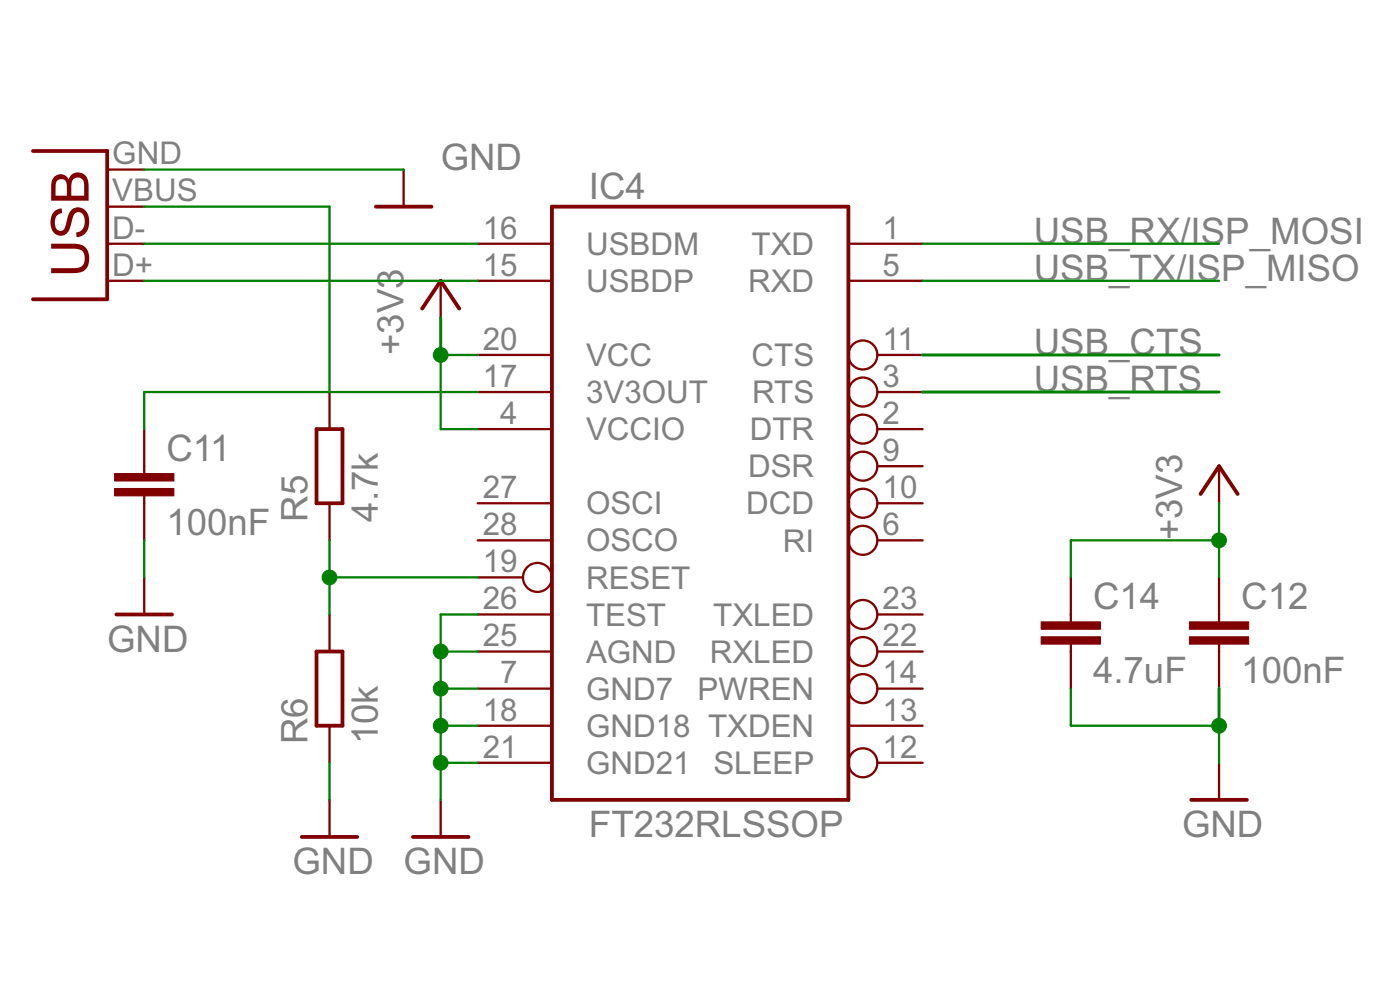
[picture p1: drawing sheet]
<svg xmlns="http://www.w3.org/2000/svg" width="297mm" height="210mm" viewBox="0 0 297 210" stroke-linecap="round" stroke-linejoin="round" font-family="sans-serif">
<g fill="#800000" stroke="#800000" stroke-width=".8">
<path d="M7 63.4h15.7z"/>
<path d="M22.7 32v31.4z"/>
<path d="M7 32h15.7z"/>
<path d="M117 43.8h62.8z"/>
<path d="M179.8 43.8v125.6z"/>
<path d="M117 169.4h62.8z"/>
<path d="M117 43.8v125.6z"/>
<path d="M87.5 177.3h11.8z"/>
<path d="M72.6 90.9v15.7z"/>
<path d="M67.1 90.9v15.7z"/>
<path d="M67.1 90.9h5.5z"/>
<path d="M67.1 106.6h5.5z"/>
<path d="M72.6 138v15.7z"/>
<path d="M67.1 138v15.7z"/>
<path d="M67.1 138h5.5z"/>
<path d="M67.1 153.7h5.5z"/>
<path d="M63.9 177.3h11.8z"/>
<path d="M79.7 43.8h11.7z"/>
<path d="M24.7 130.2h11.7z"/>
<path d="M252.5 169.4h11.7z"/>
<path d="M93.4 59.5l3.9 5.9z"/>
<path d="M93.4 59.5l-3.9 5.9z"/>
<path d="M258.3 98.7l4 5.9z"/>
<path d="M258.3 98.7l-3.9 5.9z"/>
</g>
<g fill="#800000" stroke="#800000" stroke-width=".49">
<path d="M22.7 59.5h7.9z"/>
<path d="M22.7 51.6h7.9z"/>
<path d="M22.7 43.8h7.9z"/>
<path d="M22.7 35.9h7.9z"/>
<path d="M101.2 122.3h9.6z"/>
<path d="M101.2 106.6h15.8z"/>
<path d="M101.2 114.4h15.8z"/>
<path d="M185.9 98.7h9.6z"/>
<path d="M185.9 106.6h9.6z"/>
<path d="M185.9 114.4h9.6z"/>
<path d="M101.2 83h15.8z"/>
<path d="M101.2 51.6h15.8z"/>
<path d="M101.2 59.5h15.8z"/>
<path d="M101.2 145.9h15.8z"/>
<path d="M101.2 153.7h15.8z"/>
<path d="M101.2 161.6h15.8z"/>
<path d="M179.8 51.6h15.7z"/>
<path d="M179.8 59.5h15.7z"/>
<path d="M101.2 90.9h15.8z"/>
<path d="M101.2 138h15.8z"/>
<path d="M101.2 130.2h15.8z"/>
<path d="M101.2 75.2h15.8z"/>
<path d="M185.9 130.2h9.6z"/>
<path d="M185.9 138h9.6z"/>
<path d="M185.9 83h9.6z"/>
<path d="M185.9 75.2h9.6z"/>
<path d="M185.9 90.9h9.6z"/>
<path d="M185.9 145.9h9.6z"/>
<path d="M179.8 153.7h15.7z"/>
<path d="M185.9 161.6h9.6z"/>
<path d="M93.4 169.4v7.9z"/>
<path d="M69.8 83v7.9z"/>
<path d="M69.8 106.6v7.8z"/>
<path d="M69.8 130.2v7.8z"/>
<path d="M69.8 153.7v7.9z"/>
<path d="M69.8 169.4v7.9z"/>
<path d="M85.5 35.9v7.9z"/>
<path d="M30.6 90.9v7.8z"/>
<path d="M30.6 106.6v7.8z"/>
<path d="M30.6 98.7v1.6z"/>
<path d="M30.6 105v1.6z"/>
<path d="M30.6 122.3v7.9z"/>
<path d="M258.3 122.3v7.9z"/>
<path d="M258.3 138v7.9z"/>
<path d="M258.3 130.2v1.5z"/>
<path d="M258.3 136.4v1.6z"/>
<path d="M226.9 122.3v7.9z"/>
<path d="M226.9 138v7.9z"/>
<path d="M226.9 130.2v1.5z"/>
<path d="M226.9 136.4v1.6z"/>
<path d="M258.3 161.6v7.8z"/>
<path d="M93.4 59.5v7.8z"/>
<path d="M258.3 98.7v7.9z"/>
</g>
<g fill="none" stroke="#800000" stroke-width=".49">
<circle cx="182.9" cy="75.2" r="3.1"/>
<circle cx="182.9" cy="83" r="3.1"/>
<circle cx="182.9" cy="90.9" r="3.1"/>
<circle cx="182.9" cy="98.7" r="3.1"/>
<circle cx="182.9" cy="106.6" r="3.1"/>
<circle cx="182.9" cy="114.4" r="3.1"/>
<circle cx="113.9" cy="122.3" r="3.1"/>
<circle cx="182.9" cy="138" r="3.1"/>
<circle cx="182.9" cy="130.2" r="3.1"/>
<circle cx="182.9" cy="145.9" r="3.1"/>
<circle cx="182.9" cy="161.6" r="3.1"/>
</g>
<g fill="#800000" stroke="#800000" stroke-width=".21">
<path d="M24.3 103.5h12.6v1.5h-12.6z"/>
<path d="M24.3 100.3h12.6v1.6h-12.6z"/>
<path d="M252.1 134.9h12.5v1.5h-12.5z"/>
<path d="M252.1 131.7h12.5v1.6h-12.5z"/>
<path d="M220.6 134.9h12.6v1.5h-12.6z"/>
<path d="M220.6 131.7h12.6v1.6h-12.6z"/>
</g>
<g fill="#008000" stroke="#008000" stroke-width=".49">
<path d="M93.4 161.6h7.8z"/>
<path d="M93.4 161.6v7.8z"/>
<path d="M93.4 153.7h7.8z"/>
<path d="M93.4 153.7v7.9z"/>
<path d="M93.4 145.9h7.8z"/>
<path d="M93.4 145.9v7.8z"/>
<path d="M93.4 138h7.8z"/>
<path d="M93.4 138v7.9z"/>
<path d="M93.4 130.2h7.8z"/>
<path d="M93.4 130.2v7.8z"/>
<path d="M69.8 161.6v7.8z"/>
<path d="M30.6 35.9h54.9z"/>
<path d="M30.6 114.4v7.9z"/>
<path d="M226.9 145.9v7.8z"/>
<path d="M226.9 153.7h31.4z"/>
<path d="M258.3 153.7v7.9z"/>
<path d="M69.8 122.3h31.4z"/>
<path d="M69.8 114.4v7.9z"/>
<path d="M69.8 122.3v7.9z"/>
<path d="M30.6 59.5h70.6z"/>
<path d="M30.6 51.6h70.6z"/>
<path d="M69.8 43.8v39.2z"/>
<path d="M30.6 43.8h39.2z"/>
<path d="M30.6 83h70.6z"/>
<path d="M30.6 83v7.9z"/>
<path d="M93.4 75.2h7.8z"/>
<path d="M93.4 90.9h7.8z"/>
<path d="M93.4 75.2v15.7z"/>
<path d="M258.3 114.4v7.9z"/>
<path d="M226.9 114.4v7.9z"/>
<path d="M226.9 114.4h31.4z"/>
<path d="M258.3 106.6v7.8z"/>
<path d="M195.5 51.6h62.8z"/>
<path d="M195.5 59.5h62.8z"/>
</g>
<g fill="#008000" stroke="#008000" stroke-width=".21">
<circle cx="93.4" cy="161.6" r="1.57"/>
<circle cx="93.4" cy="153.7" r="1.57"/>
<circle cx="93.4" cy="145.9" r="1.57"/>
<circle cx="93.4" cy="138" r="1.57"/>
<circle cx="258.3" cy="153.7" r="1.57"/>
<circle cx="69.8" cy="122.3" r="1.57"/>
<circle cx="93.4" cy="75.2" r="1.57"/>
<circle cx="258.3" cy="114.4" r="1.57"/>
</g>
<g fill="#008000" stroke="#008000" stroke-width=".63">
<path d="M258.3 145.9v7.8z"/>
<path d="M93.4 67.3v7.9z"/>
<path d="M195.5 75.2h62.8z"/>
<path d="M195.5 83h62.8z"/>
</g>
<text font-size="12.4" fill="#800000" x="18.8" y="58.7" transform="rotate(-90 18.8 58.7)">USB</text>
<g font-size="8.7" fill="#808080">
<text x="93.4" y="35.9">GND</text>
<text x="124.8" y="42.2">IC4</text>
<text x="219.1" y="51.6">USB_RX/ISP_MOSI</text>
<text x="219.1" y="59.5">USB_TX/ISP_MISO</text>
<text x="85.5" y="75.2" transform="rotate(-90 85.5 75.2)">+3V3</text>
<text x="219.1" y="75.2">USB_CTS</text>
<text x="219.1" y="83">USB_RTS</text>
<text x="35.3" y="97.6">C11</text>
<text x="35.3" y="113.3">100nF</text>
<text x="65.2" y="110.5" transform="rotate(-90 65.2 110.5)">R5</text>
<text x="80" y="110.5" transform="rotate(-90 80 110.5)">4.7k</text>
<text x="250.5" y="114.4" transform="rotate(-90 250.5 114.4)">+3V3</text>
<text x="231.6" y="129">C14</text>
<text x="263.1" y="129">C12</text>
<text x="22.7" y="138">GND</text>
<text x="231.6" y="144.7">4.7uF</text>
<text x="263.1" y="144.7">100nF</text>
<text x="65.2" y="157.6" transform="rotate(-90 65.2 157.6)">R6</text>
<text x="80" y="157.6" transform="rotate(-90 80 157.6)">10k</text>
<text x="124.8" y="177.3">FT232RLSSOP</text>
<text x="250.5" y="177.3">GND</text>
<text x="62" y="185.1">GND</text>
<text x="85.5" y="185.1">GND</text>
</g>
<g font-size="7.4" fill="#808080">
<text x="23.8" y="34.8">GND</text>
<text x="23.8" y="42.7">VBUS</text>
<text x="23.8" y="50.5">D-</text>
<text x="102.3" y="50.5">16</text>
<text x="124.2" y="54">USBDM</text>
<text x="159.3" y="54">TXD</text>
<text x="187" y="50.5">1</text>
<text x="23.8" y="58.4">D+</text>
<text x="102.3" y="58.4">15</text>
<text x="187" y="58.4">5</text>
<text x="124.2" y="61.8">USBDP</text>
<text x="158.5" y="61.8">RXD</text>
<text x="102.3" y="74.1">20</text>
<text x="124.2" y="77.5">VCC</text>
<text x="159.3" y="77.5">CTS</text>
<text x="187" y="74.1">11</text>
<text x="102.3" y="81.9">17</text>
<text x="187" y="81.9">3</text>
<text x="106" y="89.8">4</text>
<text x="124.2" y="85.4">3V3OUT</text>
<text x="159.4" y="85.4">RTS</text>
<text x="187" y="89.8">2</text>
<text x="124.2" y="93.2">VCCIO</text>
<text x="158.9" y="93.3">DTR</text>
<text x="158.5" y="101.1">DSR</text>
<text x="187" y="97.6">9</text>
<text x="102.3" y="105.5">27</text>
<text x="187" y="105.5">10</text>
<text x="102.3" y="113.3">28</text>
<text x="124.2" y="109">OSCI</text>
<text x="158.2" y="109">DCD</text>
<text x="187" y="113.3">6</text>
<text x="124.2" y="116.8">OSCO</text>
<text x="165.9" y="116.8">RI</text>
<text x="102.3" y="121.2">19</text>
<text x="124.2" y="124.7">RESET</text>
<text x="102.3" y="129.1">26</text>
<text x="187" y="129.1">23</text>
<text x="102.3" y="136.9">25</text>
<text x="124.2" y="132.5">TEST</text>
<text x="151.2" y="132.5">TXLED</text>
<text x="187" y="136.9">22</text>
<text x="124.2" y="140.4">AGND</text>
<text x="150.4" y="140.4">RXLED</text>
<text x="106" y="144.8">7</text>
<text x="124.2" y="148.2">GND7</text>
<text x="147.8" y="148.2">PWREN</text>
<text x="187" y="144.8">14</text>
<text x="102.3" y="152.6">18</text>
<text x="187" y="152.6">13</text>
<text x="102.3" y="160.5">21</text>
<text x="124.2" y="156.1">GND18 TXDEN</text>
<text x="187" y="160.5">12</text>
<text x="124.2" y="163.9">GND21 SLEEP</text>
</g>
</svg>
